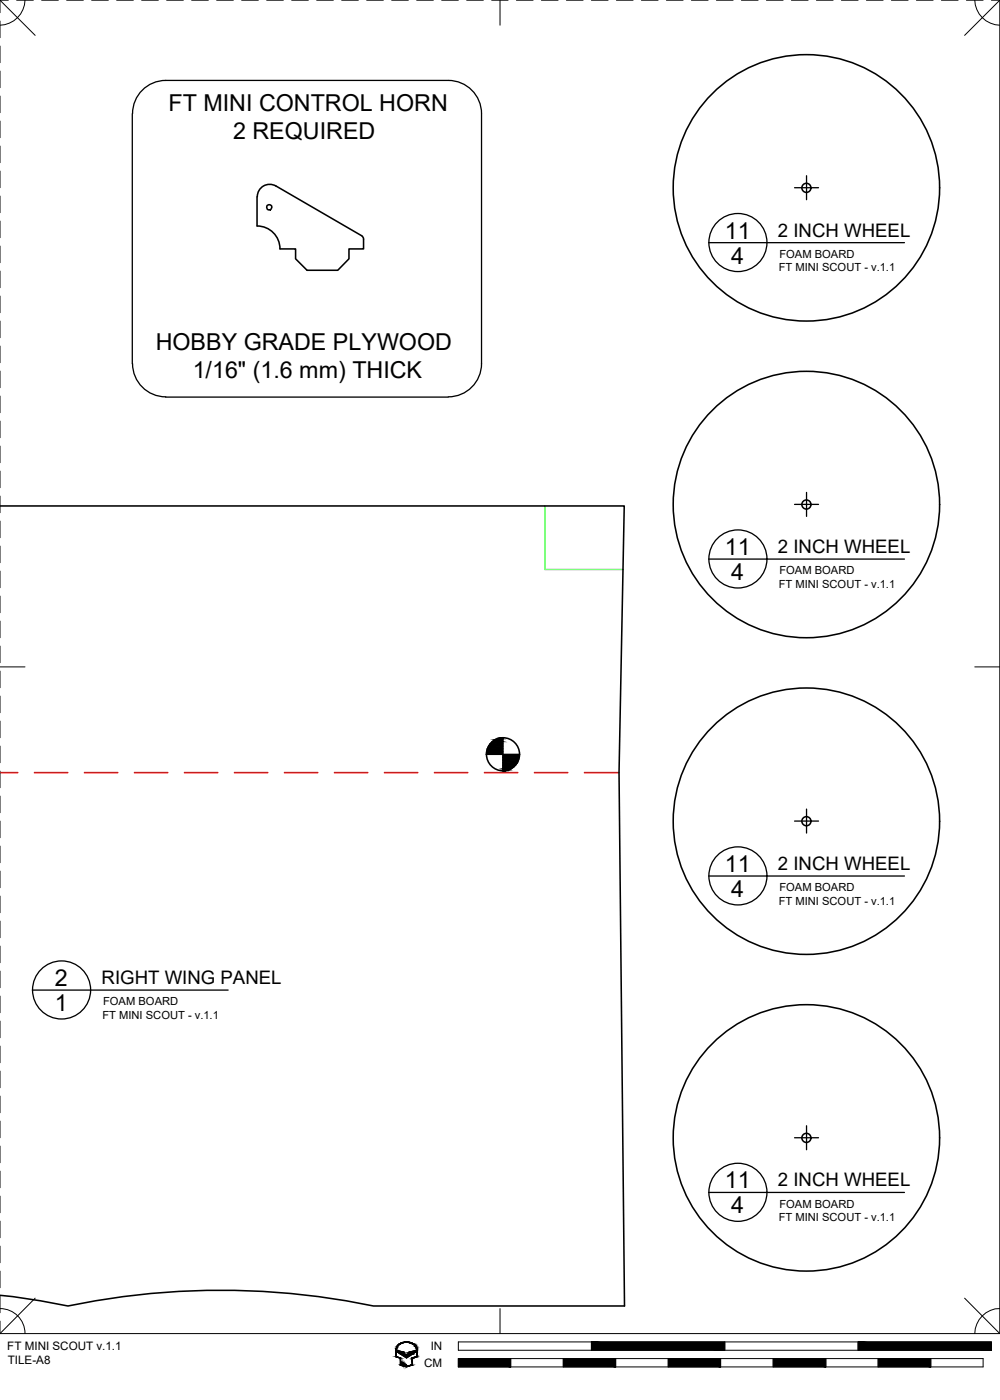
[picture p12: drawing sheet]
<svg xmlns="http://www.w3.org/2000/svg" width="190mm" height="267mm" viewBox="0 0 190 267" stroke-linecap="round" stroke-linejoin="round" font-family="sans-serif">
<!-- layer: 05 REFERENCE -->
<path d="M103.8 96.4v12.1h14.9" fill="none" stroke="#0f0" stroke-width=".25"/>
<!-- layer: 02 SCORE -->
<g fill="none" stroke="#f00" stroke-width=".3">
<path d="M0 147.2h3.4M6.5 147.2h6.4M16.1 147.2h6.3M25.6 147.2h6.3M35.1 147.2h6.4M44.7 147.2h6.3M54.2 147.2h6.3M63.7 147.2h6.4M73.2 147.2h6.4M82.8 147.2h6.3M92.3 147.2h6.3M101.8 147.2h6.4"/>
<path d="M111.3 147.2h6.6"/>
</g>
<!-- layer: 01 CUT -->
<g fill="none" stroke="#000" stroke-width=".3">
<path d="M49 37.5v5.6M52.5 35.4l16.4 9.5 .3 .4 .1 .3v1.8h-2.8v1.9l-2.2 2.2h-5.8l-2.2-2.2v-1.9h-3M52.6 35.4a2.36 2.36 0 0 0-3.6 2.1M49 43.1a4.3 4.3 0 0 1 4.3 4.3M0 96.4h118.9l-1 50.8 1.1 101.6h-47.9a142.5 142.5 0 0 0-58.2 0l-5.2-1-7.7-1"/>
<circle cx="51.3" cy="39.5" r=".52"/>
<circle cx="153.6" cy="35.8" r="25.4"/>
<circle cx="153.6" cy="35.8" r=".87"/>
<circle cx="153.6" cy="96.1" r="25.4"/>
<circle cx="153.6" cy="96.1" r=".87"/>
<circle cx="153.6" cy="156.4" r="25.4"/>
<circle cx="153.6" cy="156.4" r=".87"/>
<circle cx="153.6" cy="216.8" r="25.4"/>
<circle cx="153.6" cy="216.8" r=".87"/>
</g>
<!-- layer: 24 DIMENSIONS -->
<path d="M151.4 35.8h4.5M153.6 33.5v4.5M151.4 96.1h4.5M153.6 93.8v4.6M151.4 156.4h4.5M153.6 154.1v4.6M151.4 216.7h4.5M153.6 214.5v4.5" fill="none" stroke="#000" stroke-width=".25"/>
<!-- layer: 23 NOTES -->
<g fill="#000" stroke="#000" stroke-width=".19">
<path d="M95.3 140.6l.5-.1zM95.8 146.7h1.1l-.6 .1z"/>
<path d="M95.3 140.6l.5 .1v-.1zM94.7 140.7l.6-.1 .5 .1z"/>
<path d="M94.7 140.7l1.1 .2v-.2zM94.2 140.9l.5-.2 1.1 .2z"/>
<path d="M94.2 140.9l1.6 .4v-.4zM93.8 141.3l.4-.4 1.6 .4z"/>
<path d="M93.8 141.3l2 .4v-.4zM93.8 141.3l2 .4h-2.4z"/>
<path d="M93.4 141.7l2.4 .4v-.4zM93.4 141.7l2.4 .4h-2.7z"/>
<path d="M93.1 142.1l2.7 .5v-.5zM93.1 142.1l2.7 .5h-3z"/>
<path d="M92.8 142.6l3 .6v-.6zM92.8 142.6l3 .6h-3.1z"/>
<path d="M92.7 143.2l3.1 .5v-.5zM92.7 143.2l3.1 .5h-3.2z"/>
<path d="M95.8 146.7v.1h.5zM95.8 146.8h.5z"/>
<path d="M95.8 146.4l1.1 .3 .5-.3zM95.8 146.4l1.1 .3h-1.1z"/>
<path d="M95.8 146.1l1.6 .3 .4-.3zM95.8 146.1l1.6 .3h-1.6z"/>
<path d="M95.8 145.7l2 .4 .4-.4zM95.8 145.7l2 .4h-2z"/>
<path d="M95.8 145.3l2.4 .4 .4-.4zM95.8 145.3l2.4 .4h-2.4z"/>
<path d="M95.8 144.8l2.8 .5 .2-.5zM95.8 144.8l2.8 .5h-2.8z"/>
<path d="M95.8 144.3l3 .5 .1-.5zM95.8 144.3l3 .5h-3z"/>
<path d="M95.8 143.7l3.1 .6 .1-.6zM95.8 143.7l3.1 .6h-3.1z"/>
</g>
<circle cx="95.8" cy="143.7" r="3.2" fill="none" stroke="#000" stroke-width=".3"/>
<g fill="none" stroke="#000" stroke-width=".25">
<path d="M25.2 21.7v47.6M25.3 21.6a6.3 6.3 0 0 1 6.3-6.3h53.8a6.3 6.3 0 0 1 6.3 6.3v47.7a6.3 6.3 0 0 1-6.3 6.3M135 46.2h37.3M25.3 69.3a6.3 6.3 0 0 0 6.3 6.3M31.6 75.6h53.8M135 106.5h37.3M92.6 143.7h6.4M95.8 140.5v6.4M135 166.9h37.3M6.2 188.6h37.3M135 227.2h37.3"/>
<circle cx="140.6" cy="46.2" r="5.5"/>
<circle cx="140.6" cy="106.5" r="5.5"/>
<circle cx="140.6" cy="166.9" r="5.5"/>
<circle cx="11.7" cy="188.6" r="5.5"/>
<circle cx="140.6" cy="227.1" r="5.5"/>
</g>
<!-- layer: 22 TILED -->
<g fill="#000" stroke="#000" stroke-width=".19">
<path d="M75.7 257.2l1.1 .4h-1.1zM76.4 258h2.1l-1.1 .7zM77 255.6h.8zM78 257.6l1.2-.4v.4zM77 260.3h.8l-.4 .1z"/>
<path d="M75.4 257.2l.1 1.2v-1.2zM75.4 257.2l.1 1.2h-.1z"/>
<path d="M75.4 258.4l.3 .1zM75.4 258.4l.3 .1z"/>
<path d="M75.5 256.9h.1zM75.5 256.9h.1z"/>
<path d="M75.5 256.9v.3l.1-.3zM75.5 256.9v.3h-.1z"/>
<path d="M75.6 256.6v.3l.1-.3zM75.6 256.6l-.1 .3z"/>
<path d="M75.6 256.6h.1zM75.6 256.6h.1z"/>
<path d="M75.4 258.5l1 .2zM75.4 258.5l1 .2z"/>
<path d="M75.7 256.4v.2l.1-.2zM75.7 256.4v.2h-.1z"/>
<path d="M75.8 256.3v.1l.1-.1zM75.8 256.3l-.1 .1z"/>
<path d="M75.9 256.2v.1l.1-.1zM75.8 256.3l.1-.1z"/>
<path d="M76 256.1v.1l.2-.1zM76 256.1l-.1 .1z"/>
<path d="M76.1 256l.1 .1 .1-.1zM76.1 256l.1 .1h-.2z"/>
<path d="M76.1 258.7l.3 .1zM76.1 258.7l.3 .1z"/>
<path d="M76.3 258.8l.1 1.2v-1.2zM76.3 258.8l.1 1.2h-.1z"/>
<path d="M76.3 255.9v.1l.2-.1zM76.1 256l.2-.1z"/>
<path d="M76.4 255.9h.2zM76.3 255.9h.2z"/>
<path d="M76.5 259.5l.1 .5v-.5zM76.5 259.5l.1 .5h-.1z"/>
<path d="M75.7 257.6h1.3zM75.7 257.6h1.3z"/>
<path d="M76.6 255.8v.1l.3-.1zM76.4 255.9l.2-.1z"/>
<path d="M76.8 259.6l.1 .5v-.5zM76.8 259.6l.1 .5h-.1z"/>
<path d="M75.8 257.6l1.2 .2v-.2zM75.8 257.6l1.2 .2h-.9z"/>
<path d="M76.1 257.8l1.1 .2-.2-.2zM76.1 257.8l1.1 .2h-.8z"/>
<path d="M76.6 255.7h.5zM76.6 255.7l.3 .1z"/>
<path d="M77 259.8l.1 .4v-.4zM77 259.8l.1 .4h-.1z"/>
<path d="M76.7 255.7h.5zM76.6 255.7h.5z"/>
<path d="M77.3 260l.1 .2zM77.3 260l.1 .2z"/>
<path d="M77 255.6l1.1 .1zM76.7 255.7l.3-.1 1.1 .1z"/>
<path d="M77.6 255.7h.6zM77.6 255.7h.6z"/>
<path d="M77.7 255.7l.6 .1zM77.7 255.7l.6 .1z"/>
<path d="M78 255.8l.5 .1zM78 255.8l.5 .1z"/>
<path d="M78.3 255.9h.2zM78.3 255.9h.2z"/>
<path d="M78.3 255.9l.5 .1zM78.3 255.9l.5 .1z"/>
<path d="M78.5 258.8l.1 1.2v-1.2zM78.5 258.8l.1 1.2h-.1z"/>
<path d="M78.6 256l.3 .1zM78.6 256l.3 .1z"/>
<path d="M78.5 258.7l.1 .1 .2-.1zM78.5 258.7l.1 .1z"/>
<path d="M77.8 257.8l.7 .2 .3-.2zM77.8 257.8l.7 .2h-.9z"/>
<path d="M78.7 256.1l.3 .1zM78.7 256.1l.3 .1z"/>
<path d="M78.9 256.2l.2 .1zM78.9 256.2l.2 .1z"/>
<path d="M77.8 257.6l1 .2 .3-.2zM77.8 257.6l1 .2h-1z"/>
<path d="M79 256.3l.2 .1zM79 256.3l.2 .1z"/>
<path d="M79.1 256.4l.2 .2zM79.1 256.4l.2 .2z"/>
<path d="M78 257.6h1.2zM77.8 257.6h1.3z"/>
<path d="M79.2 256.6h.1zM79.2 256.6h.1z"/>
<path d="M79.2 256.6l.2 .3zM79.2 256.6l.2 .3z"/>
<path d="M79.3 256.9h.1zM79.3 256.9h.1z"/>
<path d="M79.3 256.9l.2 .3zM79.3 256.9l.2 .3z"/>
<path d="M79.4 257.2l.1 1.2v-1.2zM79.4 257.2l.1 1.2h-.1z"/>
<path d="M79.4 258.4l.1 .1zM79.2 258.5h.3z"/>
<path d="M78.8 258.7l.7-.2h-.3zM78.5 258.7l.7-.2-.4 .2z"/>
<path d="M87.3 258.8l10 1.6v-1.6zM87.3 258.8l10 1.6h-10z"/>
<path d="M107.3 258.8l10 1.6v-1.6zM107.3 258.8l10 1.6h-10z"/>
<path d="M127.3 258.8l10 1.6v-1.6zM127.3 258.8l10 1.6h-10z"/>
<path d="M112.7 255.6l25.4 1.6v-1.6zM112.7 255.6l25.4 1.6h-25.4z"/>
<path d="M147.3 258.8l10 1.6v-1.6zM147.3 258.8l10 1.6h-10z"/>
<path d="M167.3 258.8l10 1.6v-1.6zM167.3 258.8l10 1.6h-10z"/>
<path d="M163.5 255.6l25.4 1.6v-1.6zM163.5 255.6l25.4 1.6h-25.4z"/>
<path d="M76.3 260h.1zM76.3 260h.1z"/>
<path d="M76.5 260h.1zM76.5 260h.1z"/>
<path d="M76.3 260h.2zM76.3 260h.2z"/>
<path d="M76.3 260l.3 .1zM76.3 260l.3 .1zM76.3 260.1h.3zM76.3 260.1h.3z"/>
<path d="M76.3 260.1h.3zM76.3 260.1h.3z"/>
<path d="M76.3 260.1h.5zM76.3 260.1h.5z"/>
<path d="M76.8 260.1h.1zM76.8 260.1h.1z"/>
<path d="M76.4 260.1l.5 .1zM76.4 260.1l.5 .1z"/>
<path d="M76.5 260.2h.5zM76.5 260.2h.5z"/>
<path d="M77 260.2h.1zM77 260.2h.1z"/>
<path d="M76.7 260.2h.4zM76.7 260.2h.4z"/>
<path d="M76.8 260.2l.5 .1zM76.8 260.2l.5 .1z"/>
<path d="M77.3 260.2l.1 .1zM77.3 260.2l.1 .1z"/>
<path d="M76.9 260.3h.5zM76.9 260.3h.5z"/>
<path d="M77.5 260.3h.4zM77.4 260.3h.4z"/>
<path d="M78.5 260l.1 .1zM78.2 260.1h.4z"/>
<path d="M77.9 260.3l.7-.2h-.4zM77.5 260.3l.7-.2-.3 .2z"/>
</g>
<g fill="none" stroke="#000" stroke-width=".19">
<path d="M0 0h1.6M0 0v2.4M0 4v3.2M0 8.8v3.1M0 13.5v3.2M0 18.3v3.2M0 0l6.7 6.7M3.2 0h3.2M4.8 0a4.9 4.9 0 0 1-4.8 4.8M7.9 0h3.2M12.7 0h3.2M17.5 0h3.1"/>
<path d="M22.2 0h3.2M27 0h3.2M31.8 0h3.1M36.5 0h3.2M41.3 0h3.2M46 0h3.2M50.8 0h3.2M55.6 0h3.1M60.3 0h3.2M65.1 0h3.2M69.9 0h3.1M74.6 0h3.2"/>
<path d="M79.4 0h3.2M84.1 0h3.2M88.9 0h3.2M93.7 0h3.1M95.3 0v4.8M98.4 0h3.2M103.1 0h3.2M107.9 0h3.2M112.7 0h3.1M117.4 0h3.2M122.2 0h3.2M127 0h3.1"/>
<path d="M131.7 0h3.2M136.5 0h3.2M141.2 0h3.2M146 0h3.2M150.8 0h3.1M155.5 0h3.2M160.3 0h3.2M165.1 0h3.1M169.8 0h3.2M174.6 0h3.2M179.3 0h3.2M184.1 0h3.2"/>
<path d="M185.7 0a4.9 4.9 0 0 0 4.8 4.8M188.9 0h1.6M190.5 0v254M190.5 0l-6.7 6.7M0 23.1v3.1M0 27.8v3.2M0 32.6v3.2M0 37.3v3.2M0 42.1v3.2M0 46.9v3.1M0 51.6v3.2M0 56.4v3.2"/>
<path d="M0 61.2v3.1M0 65.9v3.2M0 70.7v3.2M0 75.4v3.2M0 80.2v3.2M0 85v3.1M0 89.7v3.2M0 94.5v3.2M0 99.3v3.1M0 104v3.2M0 108.8v3.2M0 113.6v3.1"/>
<path d="M0 118.3v3.2M0 127h4.8M0 123.1v3.2M0 127.8v3.2M0 132.6v3.2M0 137.4v3.1M185.7 127h4.8M0 142.1v3.2M0 146.9v3.2M0 151.7v3.1M0 156.4v3.2M0 161.2v3.2"/>
<path d="M0 165.9v3.2M0 170.7v3.2M0 175.5v3.1M0 180.2v3.2M0 185v3.2M0 189.8v3.1M0 194.5v3.2M0 199.3v3.2M0 204v3.2M0 208.8v3.2M0 213.6v3.1M0 218.3v3.2"/>
<path d="M0 223.1v3.2M0 227.9v3.1M0 232.6v3.2M0 237.4v3.2M0 242.1v3.2M0 246.9v3.2M0 251.7v2.3M0 254h190.5M0 249.3a4.7 4.7 0 0 1 4.8 4.7M6.7 247.3l-6.7 6.7M75.5 257.2v1.2l.9 .3v1.3h.1v-.5h.1v.6h.2v-.5h.1v.6h.1v-.4h.1v.4l.2 .1v-.3l.1 .3 1.1-.3v-1.3l.9-.3v-1.2M75.6 257.1a2 2 0 0 1 3.2-1l.5 .7 .1 .3"/>
<path d="M75.7 257.2l1.3 .4 .2 .4h.4l.2-.4 1.4-.4v.4l-1.8 1.1-1.7-1.1zM75.8 256.3a2.26 2.26 0 0 1 3.6 .6l.1 1.6-.9 .3v1.3l-1.2 .3-1.1-.3v-1.3l-.9-.3a2.64 2.64 0 0 1 .4-2.2zM87.3 255.6h101.6v1.6h-101.6zM87.3 258.8h100v1.6h-100zM95.3 249.3v4.7M97.3 258.8v1.6M107.3 258.8v1.6M112.7 255.6v1.6M117.3 258.8v1.6M127.3 258.8v1.6M137.3 258.8v1.6M138.1 255.6v1.6"/>
<path d="M147.3 258.8v1.6M157.3 258.8v1.6M163.5 255.6v1.6M167.3 258.8v1.6M177.3 258.8v1.6M183.8 247.3l6.7 6.7M190.5 249.3a4.8 4.8 0 0 0-4.8 4.7"/>
</g>
<g font-size="4.4">
<text x="32.1" y="21.1">FT MINI CONTROL HORN</text>
<text x="44.4" y="26.4">2 REQUIRED</text>
<text x="138.1" y="45.4">11</text>
<text x="139.3" y="50.2">4</text>
<text x="29.7" y="66.7">HOBBY GRADE PLYWOOD</text>
<text x="36.7" y="72">1/16&quot; (1.6 mm) THICK</text>
<text x="138.1" y="105.7">11</text>
<text x="139.3" y="110.5">4</text>
<text x="138.1" y="166.1">11</text>
<text x="139.3" y="170.9">4</text>
<text x="10.5" y="187.8">2</text>
<text x="10.5" y="192.6">1</text>
<text x="138.1" y="226.4">11</text>
<text x="139.3" y="231.1">4</text>
</g>
<g font-size="3.5">
<text x="148.2" y="45.1">2 INCH WHEEL</text>
<text x="148.2" y="105.4">2 INCH WHEEL</text>
<text x="148.2" y="165.7">2 INCH WHEEL</text>
<text x="19.3" y="187.5">RIGHT WING PANEL</text>
<text x="148.2" y="226">2 INCH WHEEL</text>
</g>
<g font-size="2.2">
<text x="1.4" y="257.2">FT MINI SCOUT v.1.1</text>
<text x="82.1" y="257.2">IN</text>
<text x="1.5" y="259.9">TILE-A8</text>
<text x="80.8" y="260.4">CM</text>
</g>
<g font-size="2.1">
<text x="148.3" y="51.7">FT MINI SCOUT - v.1.1</text>
<text x="148.5" y="49.2">FOAM BOARD</text>
<text x="148.3" y="112">FT MINI SCOUT - v.1.1</text>
<text x="148.5" y="109.4">FOAM BOARD</text>
<text x="148.3" y="172.3">FT MINI SCOUT - v.1.1</text>
<text x="148.5" y="169.8">FOAM BOARD</text>
<text x="19.6" y="191.5">FOAM BOARD</text>
<text x="19.5" y="194.1">FT MINI SCOUT - v.1.1</text>
<text x="148.3" y="232.6">FT MINI SCOUT - v.1.1</text>
<text x="148.5" y="230.1">FOAM BOARD</text>
</g>
</svg>
